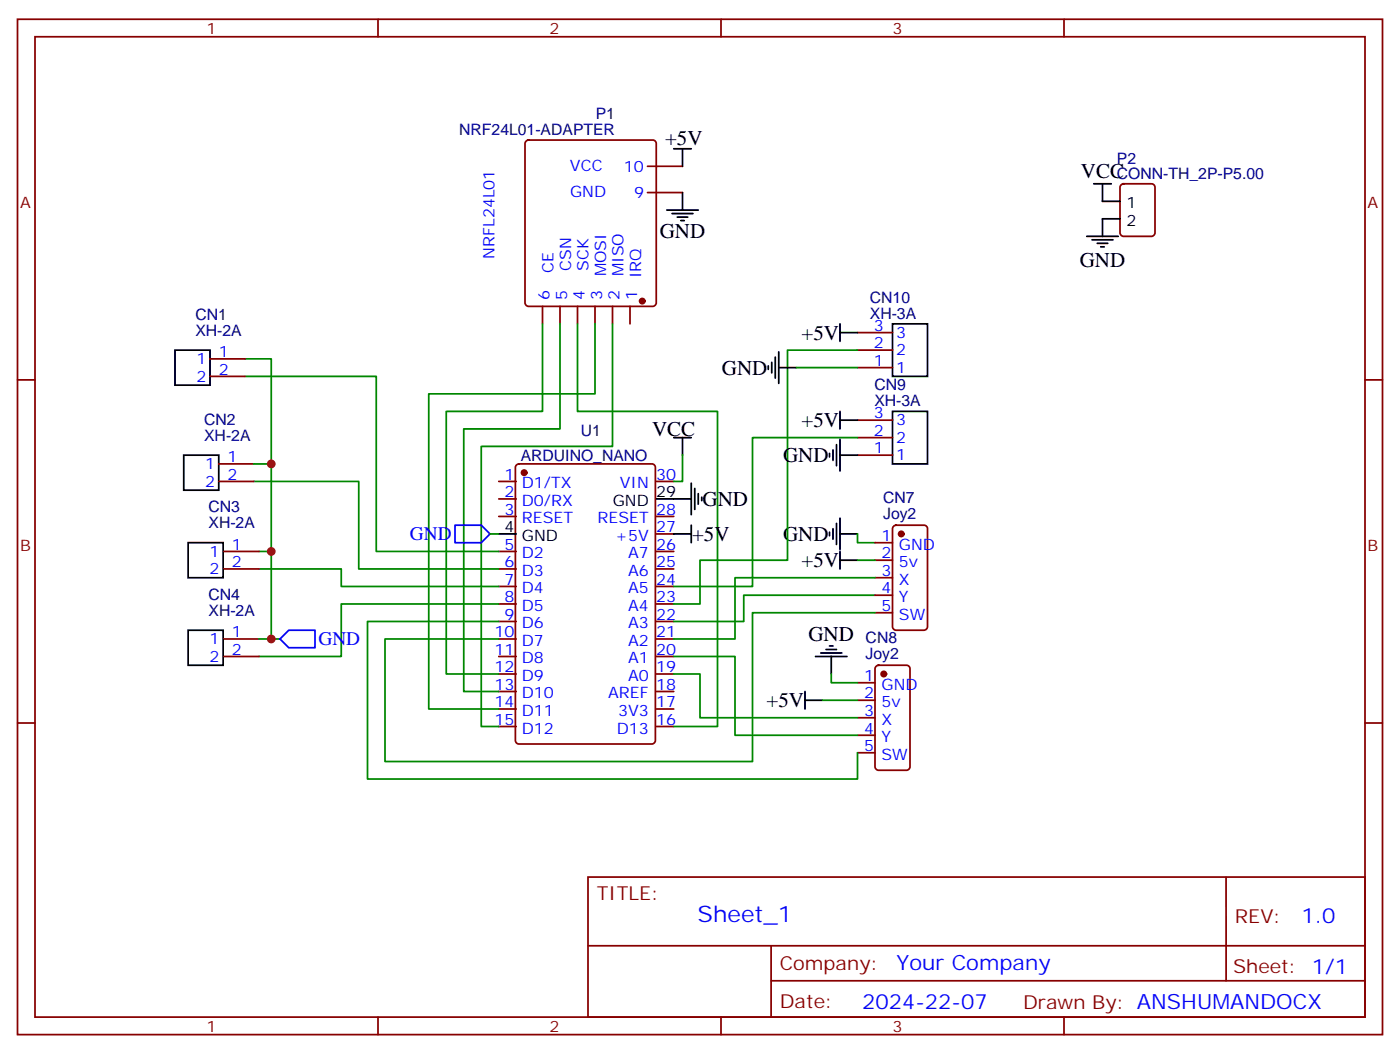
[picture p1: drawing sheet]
<svg xmlns="http://www.w3.org/2000/svg" width="282mm" height="212mm" viewBox="0 0 282 212" stroke-linecap="round" stroke-linejoin="round" font-family="sans-serif">
<g fill="none" stroke="#870000" stroke-width=".35">
<path d="M3.5 3.9h275.2v204.6h-275.2zM7.1 7.4h268.1v197.6h-268.1zM76.2 3.9v3.5M145.3 3.9v3.5M214.5 3.9v3.5M106.1 28.4l.4-.2h25.1a.71 .71 0 0 1 .7 .7v32.1a.76 .76 0 0 1-.7 .7h-25.1a.76 .76 0 0 1-.7-.7v-32.1zM130.5 38.8h7.1M130.5 33.5h7.1M226 37.2l.5-.2h5.6a.71 .71 0 0 1 .7 .7v9.2a.76 .76 0 0 1-.7 .7h-5.6a.76 .76 0 0 1-.7-.7v-9.2zM3.5 76.6h3.6M42.3 72.3h7.1M42.3 75.8h7.1"/>
<path d="M109.4 61.7v3.6M112.9 61.7v3.6M116.4 61.7v3.6M119.9 61.7v3.6M123.5 61.7v3.6M127 61.7v3.6M172.9 74.1h7M172.9 70.6h7M172.9 67h7M275.2 76.6h3.5M44.1 97h7.1M44.1 93.5h7.1"/>
<path d="M100.5 97h3.6M104.1 93.7l.5-.2h26.8a.71 .71 0 0 1 .7 .7v55a.76 .76 0 0 1-.7 .7h-26.8a.76 .76 0 0 1-.7-.7v-55zM132.3 97h3.5M172.9 91.7h7M172.9 88.2h7M172.9 84.7h7M45.2 111.1h7M45.2 114.7h7M100.5 100.5h3.6M100.5 104.1h3.6M100.5 111.1h3.6M100.5 114.7h3.6"/>
<path d="M100.5 118.2h3.6M132.3 104.1h3.5M132.3 111.1h3.5M132.3 114.7h3.5M132.3 118.2h3.5M132.3 107.6h3.5M176.4 109.4h3.5M176.4 112.9h3.5M176.4 116.4h3.5M176.4 119.9h3.5M180.2 106l.4-.2h5.7a.71 .71 0 0 1 .7 .7v19.8a.76 .76 0 0 1-.7 .7h-5.7a.76 .76 0 0 1-.7-.7v-19.8zM45.2 128.8h7"/>
<path d="M45.2 132.3h7M100.5 121.7h3.6M100.5 125.2h3.6M100.5 128.8h3.6M100.5 132.3h3.6M100.5 135.8h3.6M100.5 139.3h3.6M132.3 121.7h3.5M132.3 125.2h3.5M132.3 128.8h3.5M132.3 132.3h3.5M132.3 135.8h3.5"/>
<path d="M132.3 139.3h3.5M172.9 137.6h3.5M176.4 123.5h3.5M176.6 134.3l.5-.2h5.6a.71 .71 0 0 1 .7 .7v19.7a.76 .76 0 0 1-.7 .7h-5.6a.76 .76 0 0 1-.7-.7v-19.7zM3.5 145.7h3.6M100.5 142.9h3.6M100.5 146.4h3.6M132.3 142.9h3.5M132.3 146.4h3.5M172.9 141.1h3.5M172.9 144.6h3.5M172.9 148.2h3.5"/>
<path d="M172.9 151.7h3.5M275.2 145.7h3.5M118.5 176.7h156.7v28.3h-156.7zM247.2 176.8v20.8M118.6 190.6h156.4M155.4 197.6h119.6M155.4 190.6v14.1M76.2 205v3.5M145.3 205v3.5M214.5 205v3.5"/>
</g>
<g fill="#870000" stroke="#870000" stroke-width=".35">
<circle cx="105.7" cy="95.3" r=".53"/>
<circle cx="129.5" cy="60.7" r=".53"/>
<circle cx="178.2" cy="135.8" r=".53"/>
<circle cx="181.7" cy="107.6" r=".53"/>
</g>
<g fill="none" stroke="#000" stroke-width=".35">
<path d="M135.8 30h3.5M137.6 30v3.5M137.6 38.8v3.5M220.5 37h3.5M222.2 37v3.6h3.6M134.4 42.3h6.4M135.5 43h4.2M136.5 43.7h2.1M137.2 44.5h.7M219.1 47.6h6.3M220.1 48.3h4.3M221.2 49h2.1"/>
<path d="M221.9 49.7h.7M225.8 44.1h-3.6v3.5M35.3 70.6h7v7h-7zM154.9 73.7v.7M155.6 73v2.1M156.3 72v4.2M157 74.1h3.5M157 70.9v6.4M169.3 65.3v3.5M169.3 67h3.6M179.9 65.3h7.1v10.5h-7.1zM37 91.7h7.1v7.1h-7.1z"/>
<path d="M135.8 88.2h3.5M137.6 88.2v3.5M139.3 97.4v6.3M140.1 98.4v4.3M140.8 99.5v2.1M167.2 91.4v.7M167.9 90.7v2.1M168.6 89.6v4.2M169.3 82.9v3.5M169.3 88.5v6.4M169.3 84.7h3.6M169.3 91.7h3.6"/>
<path d="M179.9 82.9h7.1v10.6h-7.1zM37.9 109.4h7.1v7h-7.1zM100.5 107.6h3.6M132.3 100.5h7M135.8 107.6h3.5M139.3 105.8v3.6M141.5 100.2v.7M167.2 107.2v.8M167.9 106.5v2.2M168.6 105.5v4.2M169.3 107.6h3.6M169.3 104.4v6.4"/>
<path d="M169.3 111.1v3.6M169.3 112.9h3.6M37.9 127h7.1v7.1h-7.1zM162.3 139.3v3.6M164.4 132.3h6.3M165.5 131.6h4.2M166.5 130.9h2.1M167.2 130.2h.7M167.6 132.3v3.5M162.3 141.1h3.5"/>
</g>
<g fill="none" stroke="#008700" stroke-width=".35">
<path d="M49.4 75.8h26.4v35.3h24.7M49.4 72.3h5.3v56.5h1.7M109.4 65.3v17.6h-19.4v52.9h10.5M112.9 65.3v21.1h-19.4v52.9h7M116.4 65.3v17.6h28.2v63.5h-8.8M119.9 65.3v14.1h-33.5v63.5h14.1M123.5 65.3v24.7h-26.5v56.4h3.5M160.5 74.1h12.4M172.9 70.6h-14.2v42.3h-17.6v8.8h-5.3M51.2 97h21.1v17.7h28.2M51.2 93.5h3.5M137.6 91.7v5.3h-1.8"/>
<path d="M172.9 88.2h-21.2v30h-15.9M52.2 114.7h16.6v3.5h31.7M52.2 111.1h2.5M98.8 107.6h1.7M172.9 107.6v1.8h3.5M172.9 112.9h3.5M176.4 119.9h-26.5v5.3h-14.1M176.4 116.4h-28.2v12.4h-12.4M52.2 128.8h2.5M100.5 121.7h-31.7v10.6h-16.6M100.5 125.2h-26.4v31.8h98.8v-5.3M135.8 135.8h5.3v8.8h31.8"/>
<path d="M135.8 132.3h12.4v15.9h24.7M167.6 135.8v1.8h5.3M176.4 123.5h-24.7v30h-74.1v-24.7h22.9M165.8 141.1h7.1"/>
</g>
<path d="M91.7 105.8h5.3l1.8 1.8-1.8 1.8h-5.3zM56.4 128.8l1.8-1.8h5.3v3.5h-5.3z" fill="none" stroke="#00f" stroke-width=".35"/>
<g fill="#c00">
<circle cx="54.7" cy="128.8" r=".88"/>
<circle cx="54.7" cy="93.5" r=".88"/>
<circle cx="54.7" cy="111.1" r=".88"/>
</g>
<text font-size="4.6" fill="#00f" x="140.6" y="185.8">Sheet_1</text>
<g font-size="4.2">
<text x="134.1" y="29.3">+5V</text>
<text x="217.9" y="36">VCC</text>
<text x="133" y="48">GND</text>
<text x="217.7" y="53.7">GND</text>
<text x="161.6" y="68.5">+5V</text>
<text x="145.5" y="75.5">GND</text>
<text x="131.5" y="87.9">VCC</text>
<text x="161.6" y="86.1">+5V</text>
<text x="157.9" y="93.2">GND</text>
<text x="141.6" y="102">GND</text>
<text x="139.5" y="109">+5V</text>
<text x="157.9" y="109">GND</text>
<text x="161.6" y="114.3">+5V</text>
<text x="163" y="129.1">GND</text>
<text x="154.5" y="142.5">+5V</text>
</g>
<g font-size="4.2" fill="#00f">
<text x="262.3" y="186">1.0</text>
<text x="180.7" y="195.6">Your Company</text>
<text x="173.8" y="203.4">2024-22-07</text>
</g>
<g font-size="3.9" fill="#00f">
<text x="82.6" y="108.9">GND</text>
<text x="64.2" y="130">GND</text>
</g>
<g font-size="3.9" fill="#800">
<text x="120.3" y="181.3">TITLE:</text>
<text x="248.9" y="186">REV:</text>
<text x="157.2" y="195.5">Company:</text>
<text x="248.6" y="196.1">Sheet: 1/1</text>
<text x="157.2" y="203.2">Date:</text>
<text x="206.2" y="203.3">Drawn By: ANSHUMANDOCX</text>
</g>
<g font-size="3.2" fill="#800">
<text x="41.6" y="6.9">1</text>
<text x="110.8" y="6.9">2</text>
<text x="179.9" y="6.9">3</text>
<text x="4.1" y="42">A</text>
<text x="275.7" y="42">A</text>
<text x="4.1" y="111.1">B</text>
<text x="275.7" y="111.1">B</text>
<text x="41.6" y="208">1</text>
<text x="110.8" y="208">2</text>
<text x="179.9" y="208">3</text>
</g>
<g font-size="3.2" fill="#000080">
<text x="92.6" y="27.2">NRF24L01-ADAPTER</text>
<text x="120.1" y="24">P1</text>
<text x="225.1" y="36">CONN-TH_2P-P5.00</text>
<text x="225.1" y="33">P2</text>
<text x="39.4" y="64.4">CN1</text>
<text x="175.4" y="64.2">XH-3A</text>
<text x="175.4" y="61">CN10</text>
<text x="39.4" y="67.6">XH-2A</text>
<text x="176.3" y="81.8">XH-3A</text>
<text x="176.3" y="78.6">CN9</text>
<text x="41.2" y="88.8">XH-2A</text>
<text x="41.2" y="85.6">CN2</text>
<text x="117.1" y="87.9">U1</text>
<text x="105" y="92.8">ARDUINO_NANO</text>
<text x="178" y="101.4">CN7</text>
<text x="42" y="106.4">XH-2A</text>
<text x="42" y="103.2">CN3</text>
<text x="178" y="104.7">Joy2</text>
<text x="42" y="124.1">XH-2A</text>
<text x="42" y="120.9">CN4</text>
<text x="174.5" y="129.7">CN8</text>
<text x="174.5" y="132.9">Joy2</text>
</g>
<g font-size="3.2" fill="#00f">
<text x="114.9" y="34.4">VCC</text>
<text x="125.8" y="34.6">10</text>
<text x="114.9" y="39.7">GND</text>
<text x="127.8" y="39.9">9</text>
<text x="99.7" y="52.2" transform="rotate(-90 99.7 52.2)">NRFL24L01</text>
<text x="111.6" y="55.1" transform="rotate(-90 111.6 55.1)">CE</text>
<text x="115.1" y="54.7" transform="rotate(-90 115.1 54.7)">CSN</text>
<text x="118.6" y="54.6" transform="rotate(-90 118.6 54.6)">SCK</text>
<text x="122.2" y="55.7" transform="rotate(-90 122.2 55.7)">MOSI</text>
<text x="125.7" y="55.7" transform="rotate(-90 125.7 55.7)">MISO</text>
<text x="129.2" y="56" transform="rotate(-90 129.2 56)">IRQ</text>
<text x="110.8" y="60.4" transform="rotate(-90 110.8 60.4)">6</text>
<text x="114.3" y="60.4" transform="rotate(-90 114.3 60.4)">5</text>
<text x="117.8" y="60.4" transform="rotate(-90 117.8 60.4)">4</text>
<text x="121.4" y="60.4" transform="rotate(-90 121.4 60.4)">3</text>
<text x="124.9" y="60.4" transform="rotate(-90 124.9 60.4)">2</text>
<text x="128.4" y="60.4" transform="rotate(-90 128.4 60.4)">1</text>
<text x="44.1" y="72">1</text>
<text x="176.1" y="70.2">2</text>
<text x="176.1" y="66.7">3</text>
<text x="180.6" y="71.6">2</text>
<text x="180.6" y="68.1">3</text>
<text x="39.6" y="73.4">1</text>
<text x="39.6" y="76.9">2</text>
<text x="44.1" y="75.5">2</text>
<text x="176.1" y="73.7">1</text>
<text x="180.6" y="75.1">1</text>
<text x="176.1" y="87.8">2</text>
<text x="176.1" y="84.3">3</text>
<text x="180.6" y="89.3">2</text>
<text x="180.6" y="85.7">3</text>
<text x="41.4" y="94.5">1</text>
<text x="45.9" y="93.1">1</text>
<text x="176.1" y="91.4">1</text>
<text x="180.6" y="92.8">1</text>
<text x="41.4" y="98.1">2</text>
<text x="45.9" y="96.7">2</text>
<text x="101.7" y="96.7">1</text>
<text x="101.7" y="100.2">2</text>
<text x="105.2" y="98.4">D1/TX</text>
<text x="105.2" y="102">D0/RX</text>
<text x="124.9" y="98.4">VIN</text>
<text x="132.3" y="96.7">30</text>
<text x="101.7" y="103.7">3</text>
<text x="105.2" y="105.5">RESET</text>
<text x="120.5" y="105.5">RESET</text>
<text x="132.3" y="107.2">27</text>
<text x="132.3" y="103.7">28</text>
<text x="42.3" y="112.2">1</text>
<text x="46.7" y="110.8">1</text>
<text x="101.7" y="110.8">5</text>
<text x="105.2" y="112.5">D2</text>
<text x="124" y="109">+5V</text>
<text x="126.6" y="112.5">A7</text>
<text x="132.3" y="110.8">26</text>
<text x="177.7" y="109">1</text>
<text x="177.7" y="112.5">2</text>
<text x="181.2" y="110.8">GND</text>
<text x="42.3" y="115.7">2</text>
<text x="46.7" y="114.3">2</text>
<text x="101.7" y="114.3">6</text>
<text x="101.7" y="117.8">7</text>
<text x="105.2" y="116.1">D3</text>
<text x="105.2" y="119.6">D4</text>
<text x="126.6" y="119.6">A5</text>
<text x="126.6" y="116.1">A6</text>
<text x="132.3" y="117.8">24</text>
<text x="132.3" y="114.3">25</text>
<text x="177.7" y="116.1">3</text>
<text x="177.7" y="119.6">4</text>
<text x="181.2" y="114.3">5v</text>
<text x="181.2" y="117.8">X</text>
<text x="101.7" y="121.4">8</text>
<text x="101.7" y="124.9">9</text>
<text x="105.2" y="123.1">D5</text>
<text x="126.6" y="123.1">A4</text>
<text x="132.3" y="124.9">22</text>
<text x="132.3" y="121.4">23</text>
<text x="177.7" y="123.1">5</text>
<text x="181.2" y="121.4">Y</text>
<text x="181.2" y="124.9">SW</text>
<text x="42.3" y="129.8">1</text>
<text x="46.7" y="128.4">1</text>
<text x="46.7" y="131.9">2</text>
<text x="99.7" y="128.4">10</text>
<text x="99.7" y="131.9">11</text>
<text x="105.2" y="126.6">D6</text>
<text x="105.2" y="130.2">D7</text>
<text x="126.6" y="130.2">A2</text>
<text x="126.6" y="126.6">A3</text>
<text x="132.3" y="131.9">20</text>
<text x="132.3" y="128.4">21</text>
<text x="42.3" y="133.3">2</text>
<text x="99.7" y="135.5">12</text>
<text x="105.2" y="133.7">D8</text>
<text x="105.2" y="137.2">D9</text>
<text x="126.6" y="137.2">A0</text>
<text x="126.6" y="133.7">A1</text>
<text x="132.3" y="135.5">19</text>
<text x="174.2" y="137.2">1</text>
<text x="99.7" y="139">13</text>
<text x="99.7" y="142.5">14</text>
<text x="105.2" y="140.8">D10</text>
<text x="122.6" y="140.8">AREF</text>
<text x="132.3" y="142.5">17</text>
<text x="132.3" y="139">18</text>
<text x="174.2" y="140.8">2</text>
<text x="177.7" y="139">GND</text>
<text x="177.7" y="142.5">5v</text>
<text x="99.7" y="146.1">15</text>
<text x="105.2" y="144.3">D11</text>
<text x="105.2" y="147.8">D12</text>
<text x="124.3" y="147.8">D13</text>
<text x="124.6" y="144.3">3V3</text>
<text x="132.3" y="146.1">16</text>
<text x="174.2" y="144.3">3</text>
<text x="174.2" y="147.8">4</text>
<text x="177.7" y="146.1">X</text>
<text x="177.7" y="149.6">Y</text>
<text x="174.2" y="151.3">5</text>
<text x="177.7" y="153.1">SW</text>
</g>
<g font-size="3.2">
<text x="227.1" y="42">1</text>
<text x="227.1" y="45.5">2</text>
<text x="123.5" y="102">GND</text>
<text x="132.3" y="100.2">29</text>
<text x="101.7" y="107.2">4</text>
<text x="105.2" y="109">GND</text>
</g>
</svg>
